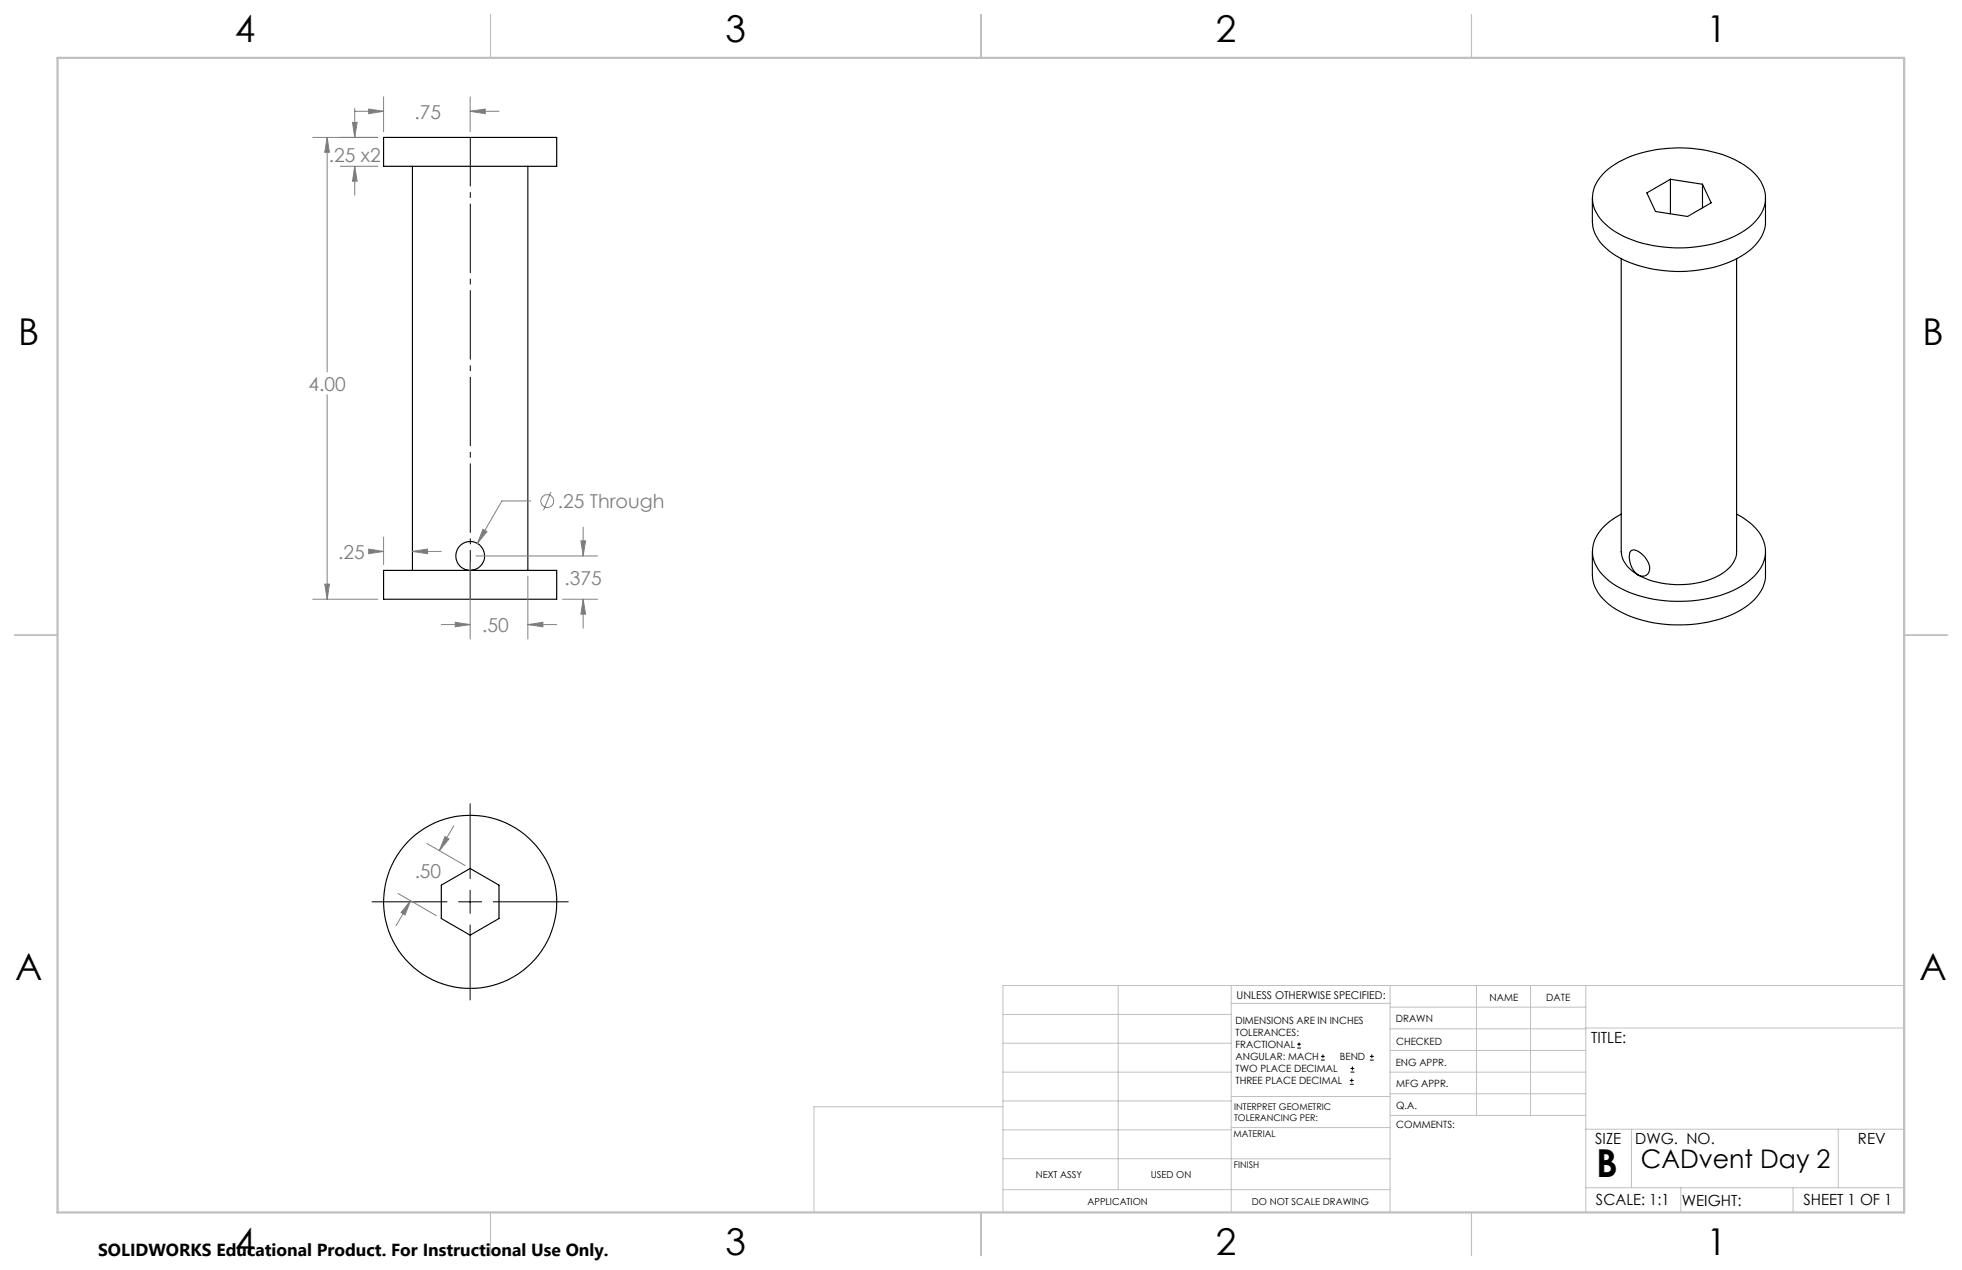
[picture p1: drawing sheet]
<svg xmlns="http://www.w3.org/2000/svg" width="432mm" height="279mm" viewBox="0 0 432 279" stroke-linecap="round" stroke-linejoin="round" font-family="sans-serif">
<g fill="none" stroke="#000" stroke-width=".25">
<path d="M84.4 30.2h38.1v6.4h-38.1zM90.8 36.6v88.9M116.2 36.6v88.9M353.2 37.9a22.7 22.7 0 0 1 14-5.3 27.1 27.1 0 0 1 17.4 4.2 7.9 7.9 0 0 1 3.6 8.8 11.8 11.8 0 0 1-6.8 6.5 30.1 30.1 0 0 1-24.9-.6 10.7 10.7 0 0 1-5.9-6.8 7.5 7.5 0 0 1 2.6-6.8zM367.6 39.4l-5.2 3 1.9 4.1 7.1 1.1 5.2-3-1.9-4.1M367.6 39.4l7.1 1.1M367.6 39.4v7.6M350.4 43.5v5.2a8.9 8.9 0 0 0 4.4 7 28.1 28.1 0 0 0 18.9 3.7 21.5 21.5 0 0 0 12.5-5.3 7.5 7.5 0 0 0 2.3-5.4v-5.2M356.8 56.9v64.4a6.6 6.6 0 0 0 3.7 5.2M374.7 40.5v5.2M382.2 56.9v64.4a6 6 0 0 1-3.4 5 20 20 0 0 1-18.3 .2M356.8 113.1a11.6 11.6 0 0 0-6.1 6.5 7.3 7.3 0 0 0 2.7 7.5 23.7 23.7 0 0 0 15.4 5.2 24.8 24.8 0 0 0 16.7-5 7.4 7.4 0 0 0 2.4-8.9 12.2 12.2 0 0 0-5.7-5.3"/>
<path d="M84.4 125.5h38.1v6.3h-38.1zM350.4 121.3v5.2a8.9 8.9 0 0 0 4.4 7 28.7 28.7 0 0 0 21.2 3.3 18.2 18.2 0 0 0 11.2-6.2l.8-1.4 .5-2.1v-5.8M358.9 121.2a1.88 1.88 0 0 1 2.5 .7 3.6 3.6 0 0 1 1.4 4.2 1.82 1.82 0 0 1-3-.2 4.7 4.7 0 0 1-.9-4.7zM97.1 194.7l6.4-3.6 6.3 3.6v7.4l-6.3 3.6-6.4-3.6z"/>
<circle cx="103.5" cy="122.3" r="3.2"/>
<circle cx="103.5" cy="198.4" r="19.1"/>
</g>
<g fill="none" stroke="#808080" stroke-width=".22">
<path d="M68.8 30.2h14.3M72 30.2l.5 3.3h-1zM72 30.2v51.6M74.9 36.6h8.2M77.6 26.9h1l-.5 3.3zM78.1 36.6l.5 3.3h-1zM78.1 24.5h6.3M78.1 23.9v6.3M78.1 36.6v6.3M81.1 24l3.3 .5-3.3 .5zM84.4 21.3v7.7M103.5 24.5l3.3-.5v1z"/>
<path d="M103.5 21.3v7.7M103.5 24.5h6.3M72 86.9v44.9M84.4 118.1v6.1M106.3 116.5l.9 .4-2.1 2.7zM116.8 110.2h-6.3l-5.4 9.4M121.2 108.2l-1.6 4.1M127.8 119h1.1l-.6 3.3zM128.3 116v6.3M68.8 131.8h14.3M71.5 128.5h1l-.5 3.3zM81.1 120.8l3.3 .5-3.3 .5z"/>
<path d="M81.5 121.3h2.9M90.8 121.3l3.3-.5v1zM90.8 121.3h6.3M97.1 137.4h6.4M100.2 136.9l3.3 .5-3.3 .5zM103.5 123.6v17M104.7 122.3h26.8M116.2 137.4l3.3-.5v1zM116.2 126.8v13.8M116.2 137.4h6.3M123.8 131.8h7.7M128.3 131.8l.6 3.3h-1.1z"/>
<path d="M128.3 131.8v6.4M87.6 196.6l8.4 4.8M90.3 198.2l-1.2 3.1-.8-.5zM90.3 198.2l-3.1 5.5M93.9 185.6l8.5 4.8M97.9 184l.9 .6-2.1 2.5zM99.9 181.7l-3.2 5.4"/>
<circle cx="120.4" cy="110.2" r="1.42"/>
</g>
<g fill="none" stroke="#000" stroke-width=".22">
<path d="M103.5 176.8v16.5M81.9 198.4h16.5M100.9 198.4h5.1M103.5 195.9v5M108.5 198.4h16.6M103.5 203.5v16.5M285.5 230.6h.8M285.5 229.7h.8M285.9 229.3v.9M290.7 233.2h.8M290.7 232.4h.8M291.1 232v.8"/>
<path d="M297.1 238.5h.8M297.1 237.7h.8M297.2 235.9h.9M297.2 235.1h.9M297.5 237.3v.8M297.6 234.6v.9M301.5 233.2h.8M301.5 232.4h.8M301.9 232v.8"/>
</g>
<path d="M103.5 30.2v101.6" fill="none" stroke="#000" stroke-width=".22" stroke-dasharray="15.2 1.3 1.3 1.3" stroke-dashoffset="4.4" stroke-linecap="butt"/>
<g fill="none" stroke="#c0c0c0" stroke-width=".22">
<path d="M246.1 216.8v44.9M271 216.8v49.9M305.9 216.8v49.9M324.9 216.8v28.6M336.8 216.8v28.6M349 216.8v49.9M419.1 216.8h-198.4v49.9M220.7 235.9h50.3M220.7 229.5h50.3M220.7 223.2h50.3M271 220.7h34.9M305.9 231.1h43.1"/>
<path d="M305.9 226.3h43.1M305.9 221.6h43.1M305.9 235.9h43.1M349 226.2h70.1M220.7 248.6h50.3M220.7 242.2h50.3M220.7 254.9h50.3M220.7 243.5h-41.6v23.2M271 255h34.9M271 248.1h35M271 241.2h35M305.9 240.6h43.1"/>
<path d="M306 245.4h43M349 248.4h70.1M359.1 248.4v12.9M404.6 248.4v12.9M220.7 261.7h85.2M349 261.3h70.1M369.9 261.3v5.4M394.6 261.3v5.4"/>
</g>
<path d="M108 3.2v9.5M215.9 3.2v9.5M323.8 3.2v9.5M3.1 139.7h9.6M419.1 139.7h9.5M108 266.7v9.6M215.9 266.7v9.6M323.8 266.7v9.6" fill="none" stroke="#c0c0c0" stroke-width=".25"/>
<path d="M12.7 12.7h406.4v254h-406.4z" fill="none" stroke="#c0c0c0" stroke-width=".5"/>
<path d="M103.5 24.5l3.3-.5v1zM81.1 24l3.3 .5-3.3 .5zM77.6 26.9h1l-.5 3.3zM78.1 36.6l.5 3.3h-1zM72 30.2l.5 3.3h-1zM71.5 128.5h1l-.5 3.3zM90.8 121.3l3.3-.5v1zM81.1 120.8l3.3 .5-3.3 .5zM106.3 116.5l-1.2 3.1 2.1-2.7zM100.2 136.9l3.3 .5-3.3 .5zM116.2 137.4l3.3-.5v1zM128.3 131.8l.6 3.3h-1.1zM127.8 119h1.1l-.6 3.3zM90.3 198.2l-1.2 3.1-.8-.5zM97.9 184l.9 .6-2.1 2.5z" fill="#808080"/>
<text font-size="8.5" x="351.3" y="259">B</text>
<g font-size="8.1">
<text x="51.7" y="9.3">4</text>
<text x="159.7" y="9.3">3</text>
<text x="267.6" y="9.3">2</text>
<text x="375.6" y="9.3">1</text>
<text x="4" y="76">B</text>
<text x="423.1" y="76">B</text>
<text x="3.3" y="215.7">A</text>
<text x="422.4" y="215.7">A</text>
<text x="51.7" y="276">4</text>
<text x="159.7" y="276">3</text>
<text x="267.6" y="276">2</text>
<text x="375.6" y="276">1</text>
</g>
<text font-size="5.6" x="361.2" y="257">CADvent Day 2</text>
<g font-size="4.2" fill="#808080">
<text x="91.3" y="26.1">.75</text>
<text x="72.4" y="35.6">.25 x2</text>
<text x="67.9" y="85.9">4.00</text>
<text x="122.8" y="111.8">.25 Through</text>
<text x="74.4" y="122.9">.25</text>
<text x="124.3" y="128.6">.375</text>
<text x="106.1" y="139">.50</text>
<text x="91.3" y="193.1">.50</text>
</g>
<text font-size="3.8" x="21.6" y="276.3">SOLIDWORKS Educational Product. For Instructional Use Only.</text>
<g font-size="3.4">
<text x="350.2" y="229.5">TITLE:</text>
<text x="351.1" y="251.6">SIZE</text>
<text x="359.9" y="251.6">DWG. NO.</text>
<text x="408.9" y="251.7">REV</text>
<text x="351.2" y="265.2">SCALE: 1:1</text>
<text x="370.1" y="265.3">WEIGHT:</text>
<text x="396.9" y="265.2">SHEET 1 OF 1</text>
</g>
<text font-size="2.4" x="272.2" y="219.7">UNLESS OTHERWISE SPECIFIED:</text>
<g font-size="2.2">
<text x="327.8" y="220.1">NAME</text>
<text x="340.3" y="220.2">DATE</text>
<text x="271.9" y="225.3">DIMENSIONS ARE IN INCHES</text>
<text x="271.9" y="227.9">TOLERANCES:</text>
<text x="307.2" y="224.9">DRAWN</text>
<text x="271.9" y="230.6">FRACTIONAL</text>
<text x="271.9" y="233.2">ANGULAR: MACH</text>
<text x="294.9" y="233.2">BEND</text>
<text x="307.3" y="229.8">CHECKED</text>
<text x="271.9" y="235.9">TWO PLACE DECIMAL</text>
<text x="271.9" y="238.5">THREE PLACE DECIMAL</text>
<text x="307.2" y="234.5">ENG APPR.</text>
<text x="307.3" y="239.2">MFG APPR.</text>
<text x="307.3" y="243.9">Q.A.</text>
<text x="307.3" y="248.1">COMMENTS:</text>
</g>
<g font-size="2.1">
<text x="227.9" y="259.2">NEXT ASSY</text>
<text x="253.3" y="259.2">USED ON</text>
<text x="239.3" y="265">APPLICATION</text>
<text x="275.5" y="265.1">DO NOT SCALE DRAWING</text>
</g>
<g font-size="2">
<text x="271.6" y="244.1">INTERPRET GEOMETRIC</text>
<text x="271.5" y="250.2">MATERIAL</text>
<text x="271.6" y="246.6">TOLERANCING PER:</text>
<text x="271.5" y="257">FINISH</text>
</g>
</svg>
